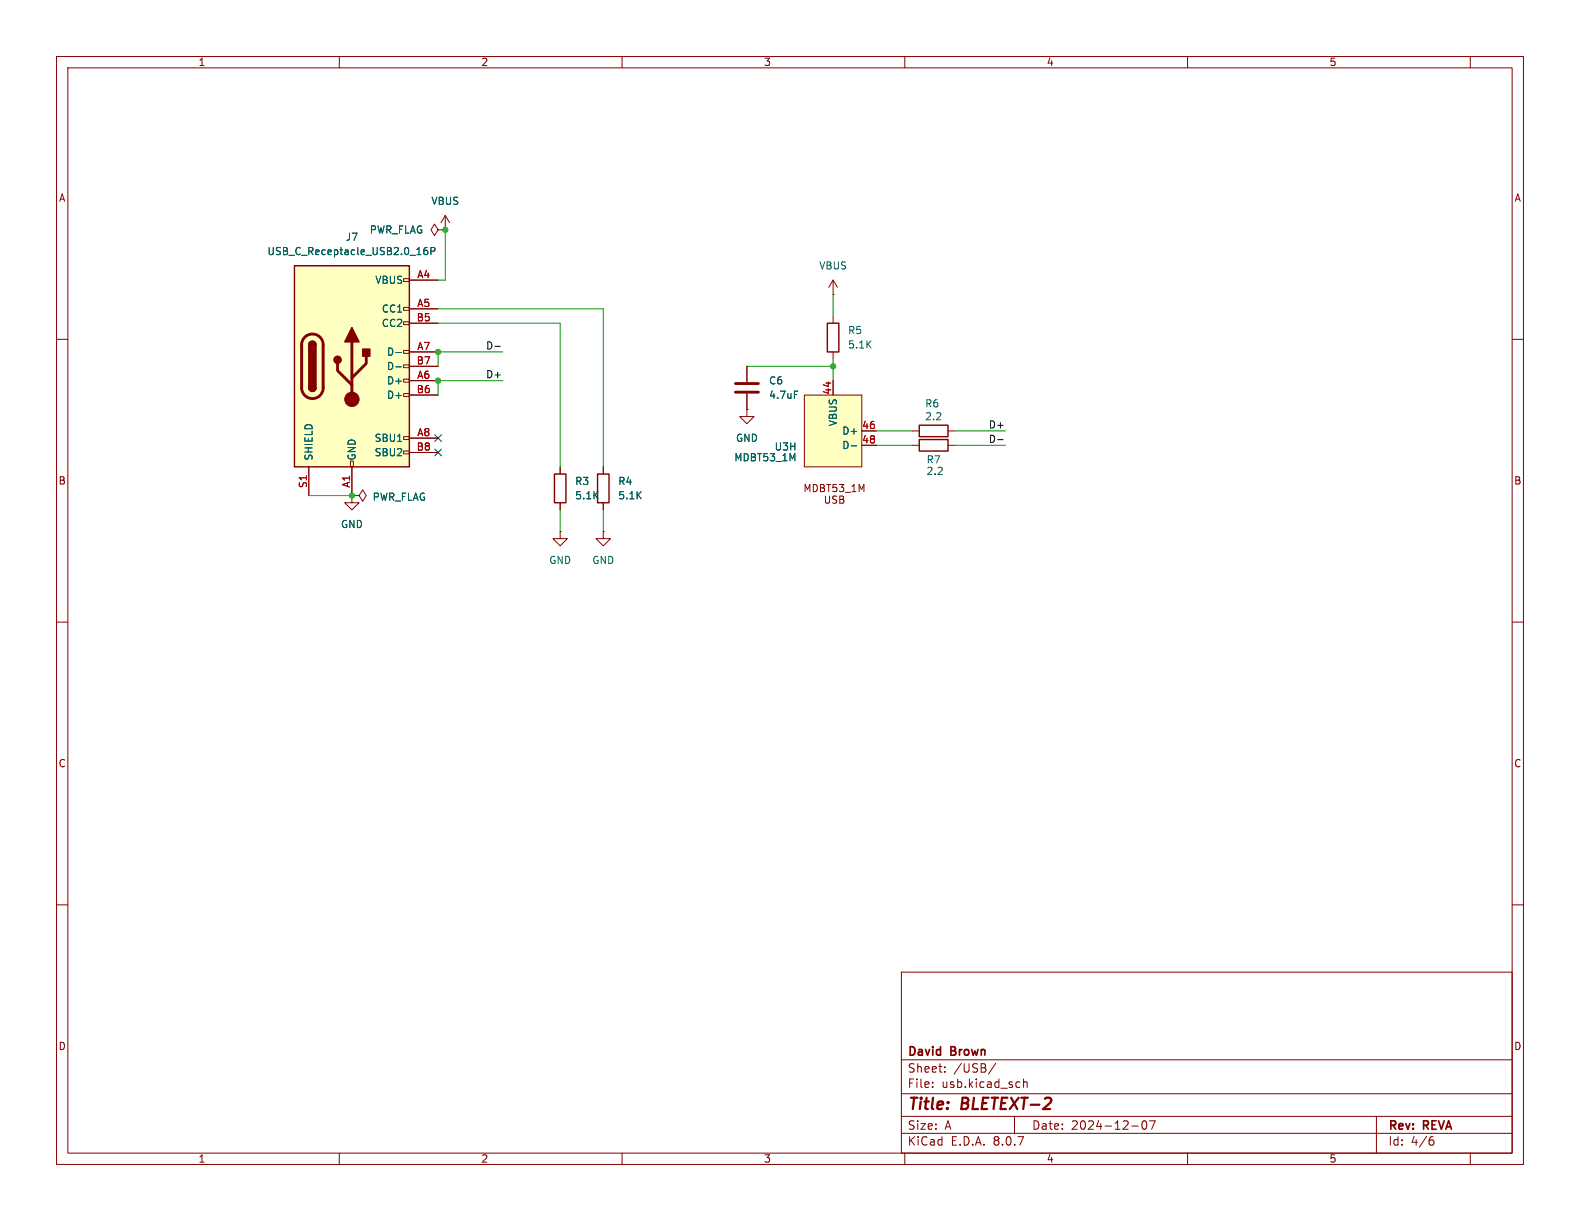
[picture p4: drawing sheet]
<svg xmlns="http://www.w3.org/2000/svg" width="279mm" height="216mm" viewBox="0 0 279 216" stroke-linecap="round" stroke-linejoin="round" font-family="sans-serif">
<g fill="none" stroke="#840000" stroke-width=".18">
<path d="M10 10h259.4v195.9h-259.4zM12 12h255.4v191.9h-255.4zM60 10v2M110 10v2M160 10v2M210 10v2M260 10v2M10 60h2M267.4 60h2M10 110h2M267.4 110h2M10 160h2"/>
<path d="M159.4 171.9h108v32h-108zM267.4 160h2M159.4 197.4h108M159.4 193.4h108M159.4 187.4h108M164.9 192.1v.2M164.9 191.4v.1M167.1 189.4v.2M167.1 188.7v.1M176.1 188l-1.3 1.9M179.4 197.4v3M180.2 191.3l.2 .1"/>
<path d="M180.4 192.2l-.2 .1M181 190.8v1.5M181 191.4l.2-.1 .4 .1v.9M200.1 199.1h1.2M202.1 198.3l.2-.1a.81 .81 0 0 1 .6 .6 .81 .81 0 0 1-.3 .8l-.2 .1a.81 .81 0 0 1-.3-1.4zM203.3 198.2h1l-.7 1.5M243.4 197.4v6.5M60 203.9v2M110 203.9v2M159.4 200.4h108M160 203.9v2M210 203.9v2"/>
<path d="M253 201.6h.4l.2 .2-.1 .5-.5 .2M253.4 201l-.4 .1M260 203.9v2"/>
</g>
<path d="M142.2 69.9h10.2v12.7h-10.2z" fill="#ffffc2"/>
<g fill="none" stroke="#840000" stroke-width=".18">
<path d="M147.3 52.1h.1M147.3 49.5v2.6M147.3 49.5l-.7 1.3M147.3 49.5l.8 1.3M142.2 69.9h10.2v12.7h-10.2zM147.3 67.3v2.6M152.4 76.2h2.5M152.4 78.7h2.5M161.3 76.2h1.3M161.3 78.7h1.3M167.6 76.2h1.3M167.6 78.7h1.3"/>
<path d="M99.1 94v1.3h1.2l-1.2 1.2-1.3-1.2h1.3M99.1 94h.1M99.1 82.6v1.2M99.1 88.9v1.3M106.7 94v1.3h1.2l-1.2 1.2-1.3-1.2h1.3M106.7 94h.1M106.7 82.6v1.2M106.7 88.9v1.3M142.4 86.9v-1.2l.4 .9 .4-.9v1.2M143.8 85.7a.64 .64 0 0 1 .8 .6 .64 .64 0 0 1-.8 .6zM145.1 85.7h.4l.3 .2-.3 .4 .3 .1v.3l-.2 .2h-.5zM145.1 86.3h.4"/>
<path d="M146 87.7v1l.2 .3 .4-.1 .1-.2v-1M146.2 85.7h.7M146.5 85.7v1.2M147.9 85.7h-.6v.6l.2-.2 .4 .1 .1 .2-.1 .4-.1 .1-.5-.1M148 87.8l-.5-.1-.2 .1v.4l.5 .2 .2 .3-.3 .3-.5-.1M148.4 85.7h.8l-.4 .4 .3 .2v.5l-.1 .1-.6-.1M148.5 87.7h.4l.3 .2-.3 .4 .3 .1v.3l-.2 .3h-.5zM148.5 88.3h.4M149.4 87.1h1M150.7 86.9h.7M150.7 86l.3-.3v1.2M151.9 86.9v-1.2l.5 .9 .4-.9v1.2"/>
</g>
<path d="M150.5 78.8h1" fill="none" stroke="#006464" stroke-width=".18"/>
<path d="M162.6 77.7h5v2.1h-5zM162.6 75.2h5v2h-5zM98 83.8h2.1v5.1h-2.1zM105.7 83.8h2v5.1h-2z" fill="none" stroke="#840000" stroke-width=".25"/>
<path d="M52.1 47h20.3v35.6h-20.3z" fill="#ffffc2"/>
<g fill="none" stroke="#840000" stroke-width=".18">
<path d="M78.7 38.1l-.7 1.3M78.7 38.1v2.5M78.7 38.1l.8 1.3M71.4 56.9h1v.5h-1zM71.4 54.4h1v.5h-1zM71.4 49.3h1v.5h-1zM72.4 49.5h5.1M72.4 54.6h5.1M72.4 57.2h5.1M77.5 40.6l-.7-1-.6 1 .6 1.1 .7-1.1h1.2M78.7 40.6h.1M147.3 55.9v1.3"/>
<path d="M71.4 79.8h1v.5h-1zM71.4 77.2h1v.5h-1zM71.4 69.6h1v.5h-1zM71.4 67.1h1v.5h-1zM71.4 64.5h1v.5h-1zM71.4 62h1v.5h-1zM72.4 67.3h5.1M72.4 62.2h5.1M72.4 77.5h5.1M72.4 69.9h5.1M72.4 64.8h5.1M132.1 72.4v1.3h1.2l-1.2 1.2-1.3-1.2h1.3"/>
<path d="M132.1 72.4h.1M132.1 64.8v2.8M132.1 69.6v2.8M147.3 62.2v1.3M147.3 67.3v2.6M152.4 76.2h2.5M152.4 78.7h2.5M54.6 82.6v5M62 81.5h.5v1.1h-.5zM62.2 87.6v1.3h1.3l-1.3 1.3-1.2-1.3h1.2M62.2 87.6h.1M62.2 87.6h1.3l.6-1 .7 1-.7 1-.6-1"/>
<path d="M62.2 82.6v5M72.4 80h5.1M99.1 82.6v1.2M99.1 88.9v1.3M106.7 82.6v1.2M106.7 88.9v1.3"/>
</g>
<path d="M52.1 47h20.3v35.6h-20.3zM146.3 57.2h2v5h-2zM54.6 68.6a.64 .64 0 0 0 .6 .6 .64 .64 0 0 0 .7-.6M54.6 61a.64 .64 0 0 1 .6-.7 .64 .64 0 0 1 .7 .7" fill="none" stroke="#840000" stroke-width=".25"/>
<path d="M53.9 59.6a1.9 1.9 0 0 1 2.1-.4 1.9 1.9 0 0 1 1.1 1.8v7.6a1.91 1.91 0 0 1-1.9 1.9 1.91 1.91 0 0 1-1.9-1.9v-7.8l.2-.6zM59.7 64.3v1.2l2.5 2.6M62.2 60.5v10.1M64.8 63v1.3l-2.6 2.5M130 69.3h4.1M130 67.8h4.1" fill="none" stroke="#840000" stroke-width=".51"/>
<g fill="#840000" stroke="#840000" stroke-width=".25">
<path d="M54.6 68.6h1.3a.64 .64 0 0 1-.7 .6 .64 .64 0 0 1-.6-.6z"/>
<path d="M54.6 61h1.3v7.6h-1.3z"/>
<path d="M54.8 60.5a.64 .64 0 0 1 .7-.1 .64 .64 0 0 1 .4 .6h-1.3z"/>
<path d="M62.2 57.9l1.3 2.6h-2.5z"/>
<path d="M64.1 61.7h1.3v1.3h-1.3z"/>
<circle cx="59.7" cy="63.6" r=".63"/>
</g>
<circle cx="62.2" cy="70.6" r="1.27" fill="#840000" stroke="#840000" stroke-width=".18"/>
<path d="M75.5 43.8h-.3a.86 .86 0 0 0 0 1.2l.4-.1 .1-.4-.3-.3-.3 .1-.2 .2M76.2 44.4h.6l.1-.2v-.3l-.7-.1v1.2M70 62.3h1M70 64.9h1M140.5 69.2h.6M150.5 78.8h1" fill="none" stroke="#006464" stroke-width=".18"/>
<path d="M87.5 61.2h1M176.4 77.7h1" fill="none" stroke="#0f0f0f" stroke-width=".18"/>
<g fill="none" stroke="#009600" stroke-width=".18">
<path d="M77.5 54.6h29.2v28M77.5 57.2h21.6v25.4M78.7 40.6v8.9h-1.2M147.3 52.1v3.8M88.9 62.2h-11.4v2.6M88.9 67.3h-11.4v2.6M132.1 64.8h15.2M147.3 63.5v3.8M154.9 76.2h6.4M154.9 78.7h6.4M168.9 76.2h8.9M168.9 78.7h8.9"/>
<path d="M54.6 87.6h7.6M99.1 90.2v3.8M106.7 90.2v3.8"/>
</g>
<path d="M76.9 79.4l1.2 1.2M76.9 76.9l1.2 1.2M78.1 79.4l-1.2 1.2M78.1 76.9l-1.2 1.2" fill="none" stroke="#000084" stroke-width=".18"/>
<g fill="#009600" stroke="#009600" stroke-width=".18">
<circle cx="62.2" cy="87.6" r=".46"/>
<circle cx="78.7" cy="40.6" r=".46"/>
<circle cx="147.3" cy="64.8" r=".46"/>
<circle cx="77.5" cy="67.3" r=".46"/>
<circle cx="77.5" cy="62.2" r=".46"/>
</g>
<g font-size="2.8" fill="#840000">
<text x="160.4" y="196.8">Title:</text>
<text x="170.1" y="196.8">BLETEXT-2</text>
</g>
<g font-size="2.1" fill="#840000">
<text x="160.4" y="189.9">Sheet:</text>
<text x="160.4" y="187.1">David</text>
<text x="168.2" y="187.1">Brown</text>
<text x="168.6" y="189.9">/USB/</text>
<text x="160.4" y="192.6">File:</text>
<text x="166.5" y="192.6">usb.kicad_sch</text>
<text x="160.4" y="202.8">KiCad</text>
<text x="160.4" y="200">Size:</text>
<text x="167.1" y="200">A</text>
<text x="168.1" y="202.8">E.D.A.</text>
<text x="175.7" y="202.8">8.0.7</text>
<text x="182.4" y="200">Date:</text>
<text x="189.4" y="200">2024-12-07</text>
<text x="245.4" y="200.2">Rev:</text>
<text x="245.4" y="202.8">Id:</text>
<text x="249.5" y="202.8">4/6</text>
<text x="251.8" y="200.2">REVA</text>
</g>
<g font-size="1.8" fill="#840000">
<text x="35" y="11.9">1</text>
<text x="85" y="11.9">2</text>
<text x="135" y="11.9">3</text>
<text x="185" y="11.9">4</text>
<text x="235" y="11.9">5</text>
<text x="10.3" y="35.9">A</text>
<text x="267.7" y="35.9">A</text>
<text x="10.3" y="85.9">B</text>
<text x="267.7" y="85.9">B</text>
<text x="10.3" y="135.9">C</text>
<text x="267.7" y="135.9">C</text>
<text x="10.3" y="185.9">D</text>
<text x="267.7" y="185.9">D</text>
<text x="35" y="205.8">1</text>
<text x="85" y="205.8">2</text>
<text x="135" y="205.8">3</text>
<text x="185" y="205.8">4</text>
<text x="235" y="205.8">5</text>
</g>
<g font-size="1.8" fill="#006464">
<text x="65.3" y="41.5">PWR_FLAG</text>
<text x="76.2" y="36.4">VBUS</text>
<text x="47.2" y="45.3">USB_C_Receptacle_USB2.0_16P</text>
<text x="61" y="42.8">J7</text>
<text x="144.8" y="47.9">VBUS</text>
<text x="66.3" y="50.4">VBUS</text>
<text x="67.4" y="55.5">CC1</text>
<text x="67.4" y="58">CC2</text>
<text x="149.9" y="59.3">R5</text>
<text x="68.3" y="63.1">D-</text>
<text x="68.3" y="65.6">D-</text>
<text x="149.9" y="61.8">5.1K</text>
<text x="68.3" y="68.2">D+</text>
<text x="68.3" y="70.7">D+</text>
<text x="135.9" y="68.2">C6</text>
<text x="135.9" y="70.7">4.7uF</text>
<text x="148.2" y="75.5" transform="rotate(-90 148.2 75.5)">VBUS</text>
<text x="148.8" y="77.1">D+</text>
<text x="163.5" y="74.5">2.2</text>
<text x="163.5" y="72.2">R6</text>
<text x="55.5" y="81.5" transform="rotate(-90 55.5 81.5)">SHIELD</text>
<text x="63.1" y="81.5" transform="rotate(-90 63.1 81.5)">GND</text>
<text x="66.2" y="78.3">SBU1</text>
<text x="66.2" y="80.9">SBU2</text>
<text x="129.8" y="81.8">MDBT53_1M</text>
<text x="130" y="78.3">GND</text>
<text x="136.9" y="79.9">U3H</text>
<text x="148.8" y="79.6">D-</text>
<text x="163.8" y="82.1">R7</text>
<text x="65.8" y="88.7">PWR_FLAG</text>
<text x="101.6" y="86">R3</text>
<text x="101.6" y="88.5">5.1K</text>
<text x="109.2" y="86">R4</text>
<text x="109.2" y="88.5">5.1K</text>
<text x="163.7" y="84.2">2.2</text>
<text x="60.2" y="93.6">GND</text>
<text x="97" y="99.9">GND</text>
<text x="104.6" y="99.9">GND</text>
</g>
<g font-size="1.8" fill="#a90000">
<text x="73.7" y="49.3">A4</text>
<text x="73.6" y="56.9">B5</text>
<text x="73.7" y="54.4">A5</text>
<text x="73.6" y="64.5">B7</text>
<text x="73.7" y="62">A7</text>
<text x="73.6" y="69.6">B6</text>
<text x="73.7" y="67.1">A6</text>
<text x="147.1" y="69.9" transform="rotate(-90 147.1 69.9)">44</text>
<text x="73.7" y="77.2">A8</text>
<text x="152.4" y="75.9">46</text>
<text x="73.6" y="79.8">B8</text>
<text x="152.4" y="78.5">48</text>
<text x="54.4" y="86.4" transform="rotate(-90 54.4 86.4)">S1</text>
<text x="62" y="86.3" transform="rotate(-90 62 86.3)">A1</text>
</g>
<g font-size="1.8" fill="#0f0f0f">
<text x="85.9" y="61.9">D-</text>
<text x="85.9" y="67">D+</text>
<text x="174.8" y="75.9">D+</text>
<text x="174.8" y="78.4">D-</text>
</g>
</svg>
